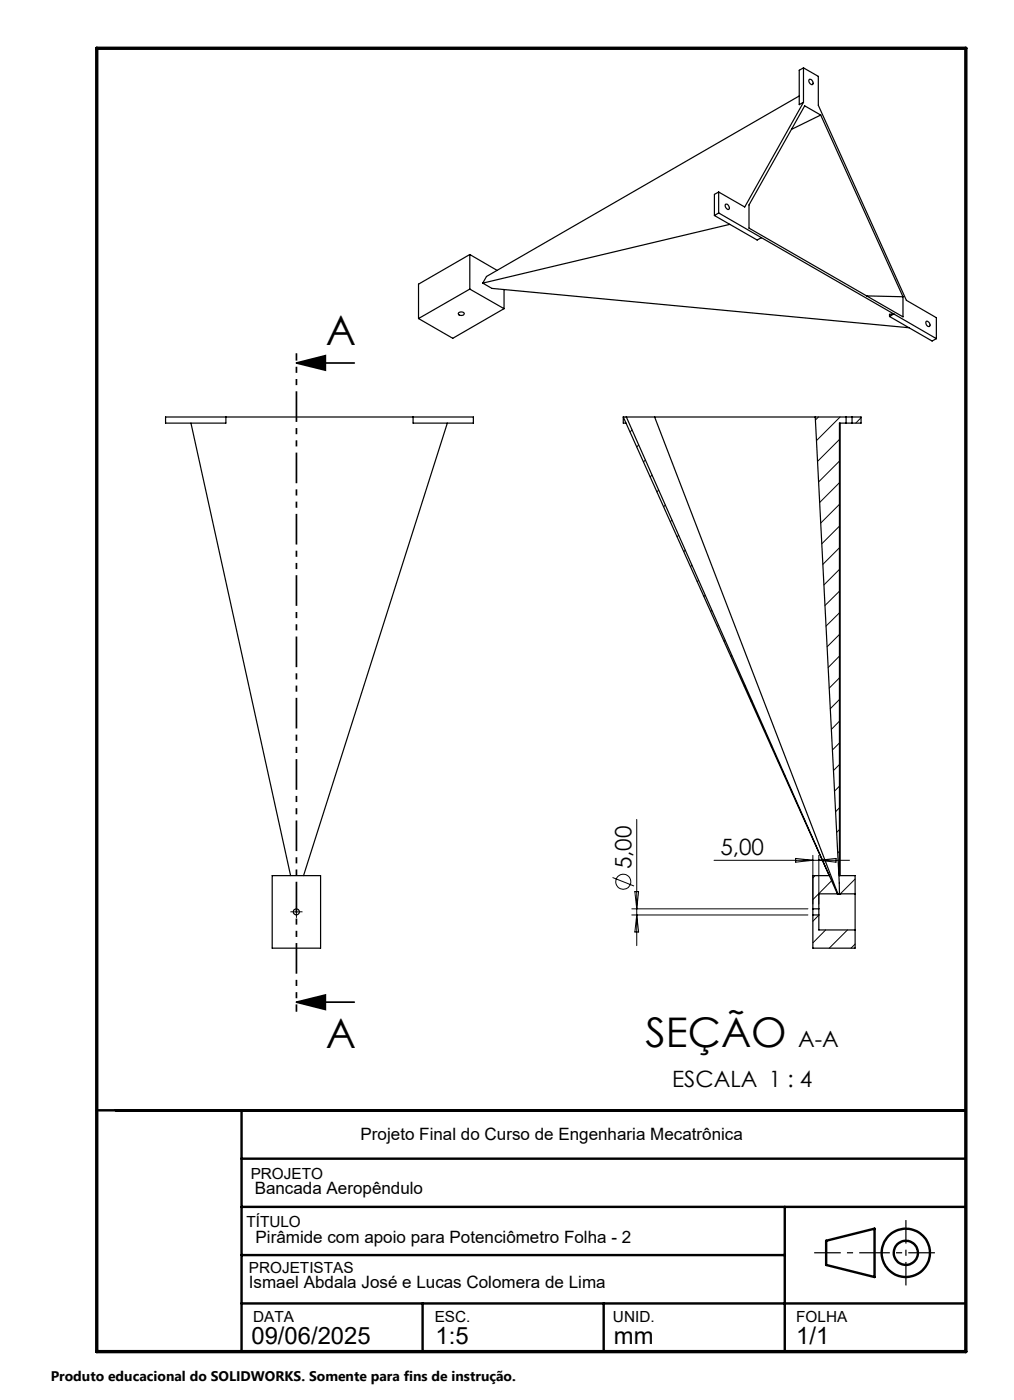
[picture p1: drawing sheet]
<svg xmlns="http://www.w3.org/2000/svg" width="210mm" height="290mm" viewBox="0 0 210 290" stroke-linecap="round" stroke-linejoin="round" font-family="sans-serif">
<g fill="none" stroke="#000" stroke-width=".25">
<path d="M165.5 19.9l-64.7 37.4-.8 1.3M166.4 14.1l3.1 1.7v6l18.2 40.4 6.2 3.6v4.3M166.4 14.1v7.1M166.4 14.1l-.9 .5v7.1l.9-.5M167.6 16.4a.74 .74 0 0 1 .7 1.1 .72 .72 0 0 1-.7-1.1zM148.8 39.8v4.3M148.8 39.8l-.8 .5v4.3M166.4 21.2l-12.2 21.7-5.4-3.1M170 23.8l-3.3-1.9-11.6 20.6v4.8l31.9 18.3v-4.1M170 23.8l17 37.7M170 23.8l-6.1 3M97.3 52.7l5.6 3.3"/>
<path d="M97.3 59.9l7.1 4M97.3 52.7v7.2M97.3 59.9l-10.6 6.1M97.3 52.7l-10.6 6.2v7.1M100 58.6l1.9 1.1 86.4 8.2M104.4 60v3.9M148 44.6l8.8 5.1 .9-.5M148.8 44.1l45.1 26M148.8 44.1l-.8 .5M150.2 42.4a.63 .63 0 0 1 .7 .2 .63 .63 0 0 1 0 .8l-.3-.1-.3-.3zM151.1 46.5l-51.1 12.1M95 64.8a.63 .63 0 0 1 .6-.2 .63 .63 0 0 1 .5 .5 .61 .61 0 0 1-.7 .3 .61 .61 0 0 1-.4-.6z"/>
<path d="M104.4 63.9l-10.6 6.2-7.1-4.1M179.5 61.3l7.5 .2M184.2 65.1l.9-.1-.9 .6zM184.2 65.6l8.8 5 .9-.5M191.8 66.6a.72 .72 0 0 1 .7 1 .74 .74 0 0 1-.7-1zM39.5 87.6l20.7 93.8M46.8 86.4v1.2h-12.5v-1.2h63.7v1.2h-12.5v-1.2M92.6 87.6l-29.7 93.8M129.1 86.4h46.1M129.1 86.4v1.2h.5M129.1 86.4l42.6 95h-3.4v6.9M129.7 86.4l43.7 98.8"/>
<path d="M135.6 86.4l37.9 98.8M168.8 86.4l5 98.8h3.3M174 87.6v93.8M175.2 87.6h1.3M175.2 86.4h1.3M175.2 87.6h-1.4v93.8h3.3v3.8M175.2 86.4v1.2M176.5 86.4h1.8v1.2h-1.8M176.5 86.4v1.2M56.4 181.4h10v15h-10zM168.3 188.3v1.2M168.3 189.5v6.9h8.8v-3.8"/>
<path d="M168.3 188.3h1.3M168.3 189.5h1.3M169.6 188.3v1.2M169.6 189.5v3.1h7.5M173.4 185.2h.1M173.5 185.2h.4M173.5 185.2h-3.9v3.1M173.9 185.2h.1M177.1 185.2v7.4"/>
<circle cx="61.4" cy="188.9" r=".63"/>
</g>
<g fill="none" stroke="#000" stroke-width=".21">
<path d="M130.9 89.1l-.4 .4M132.3 92.2l-.4 .4M133.7 95.3l-.5 .4M135 98.4l-.3 .4M169.5 86.4l-.6 .6M173.8 91l-4.5 4.5M173.8 100l-4 4.1M173.8 95.5l-4.3 4.3M174 86.4l-4.9 4.9M178.3 86.5l-1.1 1.1M136.4 101.5l-.4 .4M137.8 104.6l-.4 .4"/>
<path d="M139.2 107.8l-.4 .3M140.5 110.9l-.3 .3M141.9 114l-.3 .3M143.3 117.1l-.3 .3M173.8 104.5l-3.8 3.9M173.8 113.5l-3.4 3.4M173.8 109l-3.6 3.6M173.8 118l-3.2 3.2M144.7 120.2l-.3 .3M146 123.3l-.2 .3M147.4 126.4l-.2 .3M148.8 129.5l-.2 .3"/>
<path d="M150.2 132.6l-.2 .3M151.6 135.8l-.3 .2M152.9 138.9l-.1 .2M173.8 122.5l-2.9 2.9M173.8 126.9l-2.7 2.8M173.8 131.4l-2.5 2.6M173.8 135.9l-2.3 2.4M154.3 142l-.2 .2M155.7 145.1l-.2 .2M157.1 148.2l-.2 .2M158.5 151.3l-.2 .2M159.8 154.4l-.1 .2"/>
<path d="M161.2 157.5l-.1 .2M173.8 140.4l-2.1 2.1M173.8 144.9l-1.9 1.9M173.8 158.4l-1.2 1.2M173.8 149.4l-1.6 1.7M173.8 153.9l-1.4 1.4M131.9 169.7v26.2M147.9 178.2h28M162.6 160.6l-.1 .2M164 163.8h-.1M164.8 177.8l3.5 .4-3.5 .4zM165.3 166.9v.1"/>
<path d="M166.7 170v.1M168.1 173.1l-.1 .1M168.3 177.2v10.1M169.5 176.2l-.1 .1M169.6 177.2v10.1M169.6 178.2l3.5-.4v.8zM170.9 179.3l-.1 .1M173.8 167.3l-.8 .9M173.8 176.3l-.3 .4M173.8 162.9l-1 1M173.8 171.9l-.5 .5M60.7 188.9h1.3"/>
<path d="M61.4 188.3v1.2M126.9 181.8l4.4 1.7M130.8 188.3h36.5M130.8 189.5h36.5M131.5 184.7h.8l-.4 3.6zM131.9 189.5l.4 3.6h-.8zM168.8 181.4l-.5 .4M169.6 189.6l-1.3 1.2M171 192.6l-2.7 2.7M172.2 182.4l-3.9 4M173.8 180.8l-.1 .2M175.5 192.6l-3.8 3.8"/>
<path d="M177.1 195.6l-.9 .8M177.1 182.1l-3.1 3.1"/>
<circle cx="129.1" cy="182.7" r="1.55"/>
</g>
<path d="M61.4 75.2l6-1.5v3zM61.4 75.2h12M61.4 207.6l6-1.5v3zM61.4 207.6h12" fill="none" stroke="#000" stroke-width=".35"/>
<g fill="none" stroke="#000" stroke-width=".5">
<path d="M20 230h180M50 230v50M50 240h150M50 250h150M50 260h112.5M162.5 250v30M171.1 257l10-2.5v10l-10-2.5zM50 270h150M87.5 270v10M125 270v10"/>
<circle cx="187.6" cy="259.5" r="5"/>
<circle cx="187.6" cy="259.5" r="2.51"/>
</g>
<path d="M60.8 188.9h-.7M61.4 188.2v-.6M61.4 189.5v.6M62 188.9h.6" fill="none" stroke="#000" stroke-width=".21" stroke-dasharray="15.2 1.3 1.3 1.3" stroke-linecap="butt"/>
<path d="M61.4 73.2v136.4" fill="none" stroke="#000" stroke-width=".35" stroke-dasharray="6.3 1.3 1.3 1.3 1.3 1.3" stroke-dashoffset="4.8" stroke-linecap="butt"/>
<path d="M168.6 259.5h25" fill="none" stroke="#000" stroke-width=".25" stroke-dasharray="6.3 1.3 1.3 1.3" stroke-dashoffset=".8" stroke-linecap="butt"/>
<path d="M187.6 252.7v13.6" fill="none" stroke="#000" stroke-width=".25" stroke-dasharray="6.3 1.3 1.3 1.3" stroke-dashoffset="1.5" stroke-linecap="butt"/>
<path d="M20 10h180v270h-180z" fill="none" stroke="#000" stroke-width=".7"/>
<path d="M61.4 75.2l6-1.5v3zM61.4 207.6l6-1.5v3z" fill="#000"/>
<g font-size="8.5">
<text x="67.5" y="71.5">A</text>
<text x="67.5" y="217.1">A</text>
<text x="133.7" y="216.9">SEÇÃO</text>
</g>
<g font-size="4.9">
<text x="52.1" y="278.3">09/06/2025</text>
<text x="90.2" y="278.3">1:5</text>
<text x="127.1" y="278.3">mm</text>
<text x="164.9" y="278.3">1/1</text>
</g>
<g font-size="4.7">
<text x="149.2" y="177.2">5,00</text>
<text x="130.8" y="180.1" transform="rotate(-90 130.8 180.1)">5,00</text>
<text x="165.3" y="216.9">A-A</text>
<text x="139.2" y="225.1">ESCALA 1 : 4</text>
</g>
<g font-size="3.5">
<text x="74.7" y="236.2">Projeto Final do Curso de Engenharia Mecatrônica</text>
<text x="52.7" y="247.3">Bancada Aeropêndulo</text>
<text x="52.9" y="257.5">Pirâmide com apoio para Potenciômetro Folha - 2</text>
<text x="51.5" y="266.8">Ismael Abdala José e Lucas Colomera de Lima</text>
</g>
<g font-size="3.2">
<text x="51.9" y="244.2">PROJETO</text>
<text x="51" y="254.1">TÍTULO</text>
<text x="51.5" y="263.7">PROJETISTAS</text>
<text x="52.4" y="273.8">DATA</text>
<text x="90" y="273.8">ESC.</text>
<text x="126.9" y="273.8">UNID.</text>
<text x="164.9" y="273.8">FOLHA</text>
</g>
<text font-size="2.9" x="10.5" y="286">Produto educacional do SOLIDWORKS. Somente para fins de instrução.</text>
</svg>
